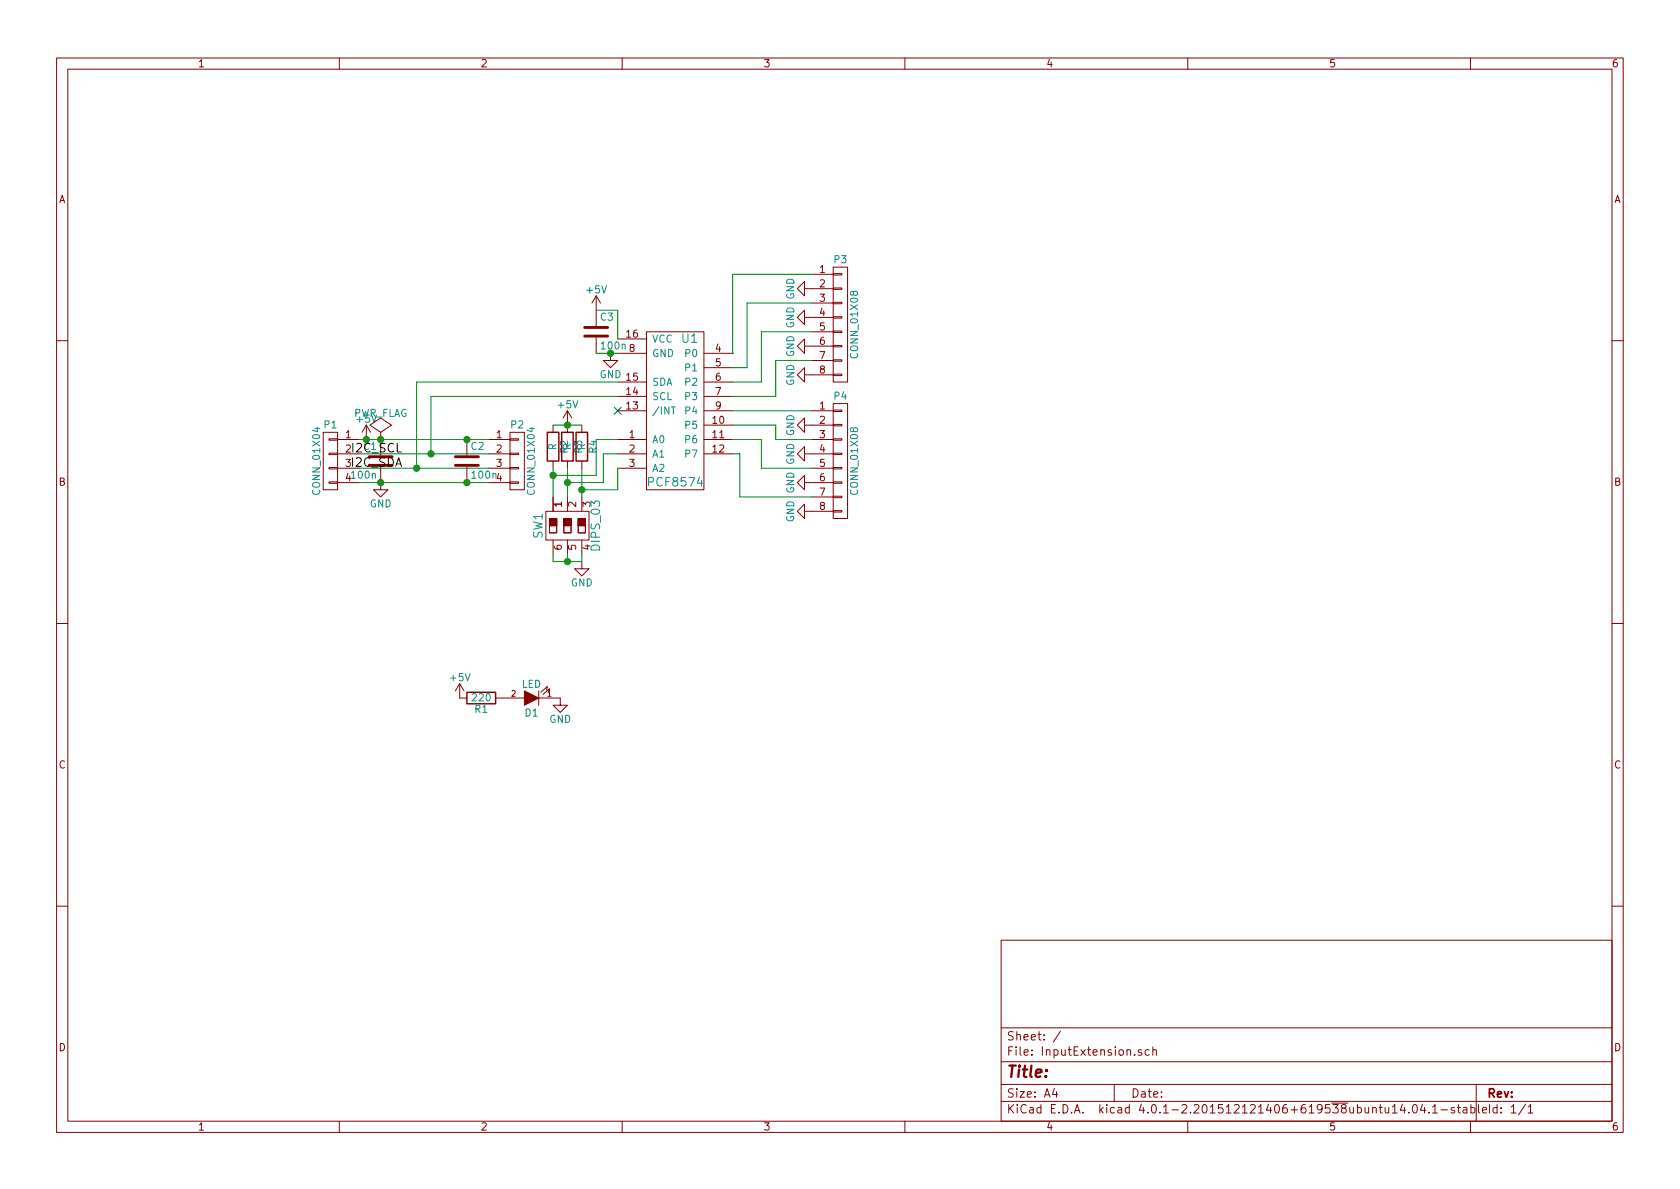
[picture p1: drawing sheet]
EESchema Schematic File Version 2
LIBS:power
LIBS:device
LIBS:transistors
LIBS:conn
LIBS:linear
LIBS:regul
LIBS:74xx
LIBS:cmos4000
LIBS:adc-dac
LIBS:memory
LIBS:xilinx
LIBS:microcontrollers
LIBS:dsp
LIBS:microchip
LIBS:analog_switches
LIBS:motorola
LIBS:texas
LIBS:intel
LIBS:audio
LIBS:interface
LIBS:digital-audio
LIBS:philips
LIBS:display
LIBS:cypress
LIBS:siliconi
LIBS:opto
LIBS:atmel
LIBS:contrib
LIBS:valves
LIBS:dips-s
LIBS:InputExtension-cache
EELAYER 25 0
EELAYER END
$Descr A4 11693 8268
encoding utf-8
Sheet 1 1
Title ""
Date ""
Rev ""
Comp ""
Comment1 ""
Comment2 ""
Comment3 ""
Comment4 ""
$EndDescr
$Comp
L PCA9534 U1
U 1 1
P 4250 3650
F 0 "U1" H 4800 4950 60  0000 C CNN
F 1 "PCF8574" H 4700 3950 60  0000 C CNN
F 2 "Housings_SOIC:SOIC-16_7.5x10.3mm_Pitch1.27mm" H 4250 3650 60  0001 C CNN
F 3 "" H 4250 3650 60  0000 C CNN
	1    4250 3650
	1    0    0    -1  
$EndComp
$Comp
L +5V #PWR01
U 1 1
P 4150 2150
F 0 "#PWR01" H 4150 2000 50  0001 C CNN
F 1 "+5V" H 4150 2290 50  0000 C CNN
F 2 "" H 4150 2150 50  0000 C CNN
F 3 "" H 4150 2150 50  0000 C CNN
	1    4150 2150
	1    0    0    -1  
$EndComp
$Comp
L C C3
U 1 1
P 4150 2300
F 0 "C3" H 4175 2400 50  0000 L CNN
F 1 "100n" H 4175 2200 50  0000 L CNN
F 2 "Capacitors_SMD:C_0805_HandSoldering" H 4188 2150 50  0001 C CNN
F 3 "" H 4150 2300 50  0000 C CNN
	1    4150 2300
	1    0    0    -1  
$EndComp
$Comp
L GND #PWR02
U 1 1
P 4250 2450
F 0 "#PWR02" H 4250 2200 50  0001 C CNN
F 1 "GND" H 4250 2300 50  0000 C CNN
F 2 "" H 4250 2450 50  0000 C CNN
F 3 "" H 4250 2450 50  0000 C CNN
	1    4250 2450
	1    0    0    -1  
$EndComp
$Comp
L GND #PWR03
U 1 1
P 4050 3900
F 0 "#PWR03" H 4050 3650 50  0001 C CNN
F 1 "GND" H 4050 3750 50  0000 C CNN
F 2 "" H 4050 3900 50  0000 C CNN
F 3 "" H 4050 3900 50  0000 C CNN
	1    4050 3900
	1    0    0    -1  
$EndComp
NoConn ~ 4300 2850
$Comp
L CONN_01X04 P1
U 1 1
P 2300 3200
F 0 "P1" H 2300 3450 50  0000 C CNN
F 1 "CONN_01X04" V 2400 3200 50  0000 C CNN
F 2 "Pin_Headers:Pin_Header_Straight_1x04" H 2300 3200 50  0001 C CNN
F 3 "" H 2300 3200 50  0000 C CNN
	1    2300 3200
	-1   0    0    -1  
$EndComp
$Comp
L C C1
U 1 1
P 2650 3200
F 0 "C1" H 2675 3300 50  0000 L CNN
F 1 "100n" H 2675 3100 50  0000 L CNN
F 2 "Capacitors_ThroughHole:C_Disc_D12_P7.75" H 2688 3050 50  0001 C CNN
F 3 "" H 2650 3200 50  0000 C CNN
	1    2650 3200
	-1   0    0    -1  
$EndComp
$Comp
L GND #PWR04
U 1 1
P 2650 3350
F 0 "#PWR04" H 2650 3100 50  0001 C CNN
F 1 "GND" H 2650 3200 50  0000 C CNN
F 2 "" H 2650 3350 50  0000 C CNN
F 3 "" H 2650 3350 50  0000 C CNN
	1    2650 3350
	-1   0    0    -1  
$EndComp
$Comp
L +5V #PWR05
U 1 1
P 2550 3050
F 0 "#PWR05" H 2550 2900 50  0001 C CNN
F 1 "+5V" H 2550 3190 50  0000 C CNN
F 2 "" H 2550 3050 50  0000 C CNN
F 3 "" H 2550 3050 50  0000 C CNN
	1    2550 3050
	-1   0    0    -1  
$EndComp
Text Label 2800 3250 2    60   ~ 0
I2C_SDA
Text Label 2800 3150 2    60   ~ 0
I2C_SCL
$Comp
L LED D1
U 1 1
P 3700 4850
F 0 "D1" H 3700 4950 50  0000 C CNN
F 1 "LED" H 3700 4750 50  0000 C CNN
F 2 "LEDs:LED-0805" H 3700 4850 50  0001 C CNN
F 3 "" H 3700 4850 50  0000 C CNN
	1    3700 4850
	-1   0    0    1   
$EndComp
$Comp
L R R1
U 1 1
P 3350 4850
F 0 "R1" V 3430 4850 50  0000 C CNN
F 1 "220" V 3350 4850 50  0000 C CNN
F 2 "Resistors_SMD:R_0805_HandSoldering" V 3280 4850 50  0001 C CNN
F 3 "" H 3350 4850 50  0000 C CNN
	1    3350 4850
	0    1    1    0   
$EndComp
$Comp
L GND #PWR06
U 1 1
P 3900 4850
F 0 "#PWR06" H 3900 4600 50  0001 C CNN
F 1 "GND" H 3900 4700 50  0000 C CNN
F 2 "" H 3900 4850 50  0000 C CNN
F 3 "" H 3900 4850 50  0000 C CNN
	1    3900 4850
	1    0    0    -1  
$EndComp
$Comp
L +5V #PWR07
U 1 1
P 3200 4850
F 0 "#PWR07" H 3200 4700 50  0001 C CNN
F 1 "+5V" H 3200 4990 50  0000 C CNN
F 2 "" H 3200 4850 50  0000 C CNN
F 3 "" H 3200 4850 50  0000 C CNN
	1    3200 4850
	1    0    0    -1  
$EndComp
$Comp
L PWR_FLAG #FLG08
U 1 1
P 2650 3050
F 0 "#FLG08" H 2650 3145 50  0001 C CNN
F 1 "PWR_FLAG" H 2650 3230 50  0000 C CNN
F 2 "" H 2650 3050 50  0000 C CNN
F 3 "" H 2650 3050 50  0000 C CNN
	1    2650 3050
	1    0    0    -1  
$EndComp
$Comp
L CONN_01X04 P2
U 1 1
P 3600 3200
F 0 "P2" H 3600 3450 50  0000 C CNN
F 1 "CONN_01X04" V 3700 3200 50  0000 C CNN
F 2 "Pin_Headers:Pin_Header_Straight_1x04" H 3600 3200 50  0001 C CNN
F 3 "" H 3600 3200 50  0000 C CNN
	1    3600 3200
	1    0    0    -1  
$EndComp
$Comp
L C C2
U 1 1
P 3250 3200
F 0 "C2" H 3275 3300 50  0000 L CNN
F 1 "100n" H 3275 3100 50  0000 L CNN
F 2 "Capacitors_ThroughHole:C_Disc_D12_P7.75" H 3288 3050 50  0001 C CNN
F 3 "" H 3250 3200 50  0000 C CNN
	1    3250 3200
	1    0    0    -1  
$EndComp
Wire Wire Line
	5100 2450 5100 2450
Wire Wire Line
	5100 3150 5150 3150
Wire Wire Line
	4300 2350 4300 2150
Wire Wire Line
	4300 2150 4150 2150
Connection ~ 2550 3050
Wire Wire Line
	4150 2450 4300 2450
Connection ~ 4250 2450
Connection ~ 3250 3050
Connection ~ 2650 3050
Connection ~ 3250 3350
Connection ~ 2650 3350
Wire Wire Line
	4300 2650 2900 2650
Wire Wire Line
	2900 2650 2900 3250
Connection ~ 2900 3250
Wire Wire Line
	4300 2750 3000 2750
Wire Wire Line
	3000 2750 3000 3150
Connection ~ 3000 3150
Wire Wire Line
	2500 3050 3400 3050
Wire Wire Line
	2500 3150 3400 3150
Wire Wire Line
	2500 3250 3400 3250
Wire Wire Line
	2500 3350 3400 3350
$Comp
L CONN_01X08 P3
U 1 1
P 5850 2250
F 0 "P3" H 5850 2700 50  0000 C CNN
F 1 "CONN_01X08" V 5950 2250 50  0000 C CNN
F 2 "Pin_Headers:Pin_Header_Straight_1x08" H 5850 2250 50  0001 C CNN
F 3 "" H 5850 2250 50  0000 C CNN
	1    5850 2250
	1    0    0    -1  
$EndComp
$Comp
L CONN_01X08 P4
U 1 1
P 5850 3200
F 0 "P4" H 5850 3650 50  0000 C CNN
F 1 "CONN_01X08" V 5950 3200 50  0000 C CNN
F 2 "Pin_Headers:Pin_Header_Straight_1x08" H 5850 3200 50  0001 C CNN
F 3 "" H 5850 3200 50  0000 C CNN
	1    5850 3200
	1    0    0    -1  
$EndComp
Wire Wire Line
	5100 2450 5100 1900
Wire Wire Line
	5100 1900 5650 1900
Wire Wire Line
	5100 2550 5200 2550
Wire Wire Line
	5200 2550 5200 2100
Wire Wire Line
	5200 2100 5650 2100
Wire Wire Line
	5100 2650 5300 2650
Wire Wire Line
	5300 2650 5300 2300
Wire Wire Line
	5300 2300 5650 2300
Wire Wire Line
	5100 2750 5400 2750
Wire Wire Line
	5400 2750 5400 2500
Wire Wire Line
	5400 2500 5650 2500
Wire Wire Line
	5100 2850 5650 2850
Wire Wire Line
	5100 2950 5400 2950
Wire Wire Line
	5400 2950 5400 3050
Wire Wire Line
	5400 3050 5650 3050
Wire Wire Line
	5100 3050 5300 3050
Wire Wire Line
	5300 3050 5300 3250
Wire Wire Line
	5300 3250 5650 3250
Wire Wire Line
	5150 3150 5150 3450
Wire Wire Line
	5150 3450 5650 3450
$Comp
L GND #PWR09
U 1 1
P 5650 2000
F 0 "#PWR09" H 5650 1750 50  0001 C CNN
F 1 "GND" H 5650 1850 50  0000 C CNN
F 2 "" H 5650 2000 50  0000 C CNN
F 3 "" H 5650 2000 50  0000 C CNN
	1    5650 2000
	0    1    1    0   
$EndComp
$Comp
L GND #PWR010
U 1 1
P 5650 2200
F 0 "#PWR010" H 5650 1950 50  0001 C CNN
F 1 "GND" H 5650 2050 50  0000 C CNN
F 2 "" H 5650 2200 50  0000 C CNN
F 3 "" H 5650 2200 50  0000 C CNN
	1    5650 2200
	0    1    1    0   
$EndComp
$Comp
L GND #PWR011
U 1 1
P 5650 2400
F 0 "#PWR011" H 5650 2150 50  0001 C CNN
F 1 "GND" H 5650 2250 50  0000 C CNN
F 2 "" H 5650 2400 50  0000 C CNN
F 3 "" H 5650 2400 50  0000 C CNN
	1    5650 2400
	0    1    1    0   
$EndComp
$Comp
L GND #PWR012
U 1 1
P 5650 2600
F 0 "#PWR012" H 5650 2350 50  0001 C CNN
F 1 "GND" H 5650 2450 50  0000 C CNN
F 2 "" H 5650 2600 50  0000 C CNN
F 3 "" H 5650 2600 50  0000 C CNN
	1    5650 2600
	0    1    1    0   
$EndComp
$Comp
L GND #PWR013
U 1 1
P 5650 2950
F 0 "#PWR013" H 5650 2700 50  0001 C CNN
F 1 "GND" H 5650 2800 50  0000 C CNN
F 2 "" H 5650 2950 50  0000 C CNN
F 3 "" H 5650 2950 50  0000 C CNN
	1    5650 2950
	0    1    1    0   
$EndComp
$Comp
L GND #PWR014
U 1 1
P 5650 3150
F 0 "#PWR014" H 5650 2900 50  0001 C CNN
F 1 "GND" H 5650 3000 50  0000 C CNN
F 2 "" H 5650 3150 50  0000 C CNN
F 3 "" H 5650 3150 50  0000 C CNN
	1    5650 3150
	0    1    1    0   
$EndComp
$Comp
L GND #PWR015
U 1 1
P 5650 3350
F 0 "#PWR015" H 5650 3100 50  0001 C CNN
F 1 "GND" H 5650 3200 50  0000 C CNN
F 2 "" H 5650 3350 50  0000 C CNN
F 3 "" H 5650 3350 50  0000 C CNN
	1    5650 3350
	0    1    1    0   
$EndComp
$Comp
L GND #PWR016
U 1 1
P 5650 3550
F 0 "#PWR016" H 5650 3300 50  0001 C CNN
F 1 "GND" H 5650 3400 50  0000 C CNN
F 2 "" H 5650 3550 50  0000 C CNN
F 3 "" H 5650 3550 50  0000 C CNN
	1    5650 3550
	0    1    1    0   
$EndComp
$Comp
L DIPS_03 SW1
U 1 1
P 3950 3650
F 0 "SW1" V 3750 3650 60  0000 C CNN
F 1 "DIPS_03" V 4150 3650 60  0000 C CNN
F 2 "dips-s:DIPS-DS03" H 3950 3650 60  0001 C CNN
F 3 "" H 3950 3650 60  0000 C CNN
	1    3950 3650
	1    0    0    1   
$EndComp
Wire Wire Line
	4050 3900 3850 3900
Wire Wire Line
	3850 3900 3850 3850
Wire Wire Line
	3950 3850 3950 3900
Connection ~ 3950 3900
Wire Wire Line
	4050 3850 4050 3900
$Comp
L +5V #PWR017
U 1 1
P 3950 2950
F 0 "#PWR017" H 3950 2800 50  0001 C CNN
F 1 "+5V" H 3950 3090 50  0000 C CNN
F 2 "" H 3950 2950 50  0000 C CNN
F 3 "" H 3950 2950 50  0000 C CNN
	1    3950 2950
	1    0    0    -1  
$EndComp
$Comp
L R R2
U 1 1
P 3850 3100
F 0 "R2" V 3930 3100 50  0000 C CNN
F 1 "R" V 3850 3100 50  0000 C CNN
F 2 "Resistors_SMD:R_0805_HandSoldering" V 3780 3100 50  0001 C CNN
F 3 "" H 3850 3100 50  0000 C CNN
	1    3850 3100
	1    0    0    -1  
$EndComp
$Comp
L R R3
U 1 1
P 3950 3100
F 0 "R3" V 4030 3100 50  0000 C CNN
F 1 "R" V 3950 3100 50  0000 C CNN
F 2 "Resistors_SMD:R_0805_HandSoldering" V 3880 3100 50  0001 C CNN
F 3 "" H 3950 3100 50  0000 C CNN
	1    3950 3100
	1    0    0    -1  
$EndComp
$Comp
L R R4
U 1 1
P 4050 3100
F 0 "R4" V 4130 3100 50  0000 C CNN
F 1 "R" V 4050 3100 50  0000 C CNN
F 2 "Resistors_SMD:R_0805_HandSoldering" V 3980 3100 50  0001 C CNN
F 3 "" H 4050 3100 50  0000 C CNN
	1    4050 3100
	1    0    0    -1  
$EndComp
Wire Wire Line
	3850 2950 4050 2950
Connection ~ 3950 2950
Wire Wire Line
	3850 3250 3850 3450
Wire Wire Line
	3950 3250 3950 3450
Wire Wire Line
	4050 3250 4050 3450
Wire Wire Line
	4300 3050 4150 3050
Wire Wire Line
	4150 3050 4150 3300
Wire Wire Line
	4150 3300 3850 3300
Connection ~ 3850 3300
Wire Wire Line
	3950 3350 4200 3350
Wire Wire Line
	4200 3350 4200 3150
Wire Wire Line
	4200 3150 4300 3150
Connection ~ 3950 3350
Wire Wire Line
	4300 3250 4300 3400
Wire Wire Line
	4300 3400 4050 3400
Connection ~ 4050 3400
$EndSCHEMATC
